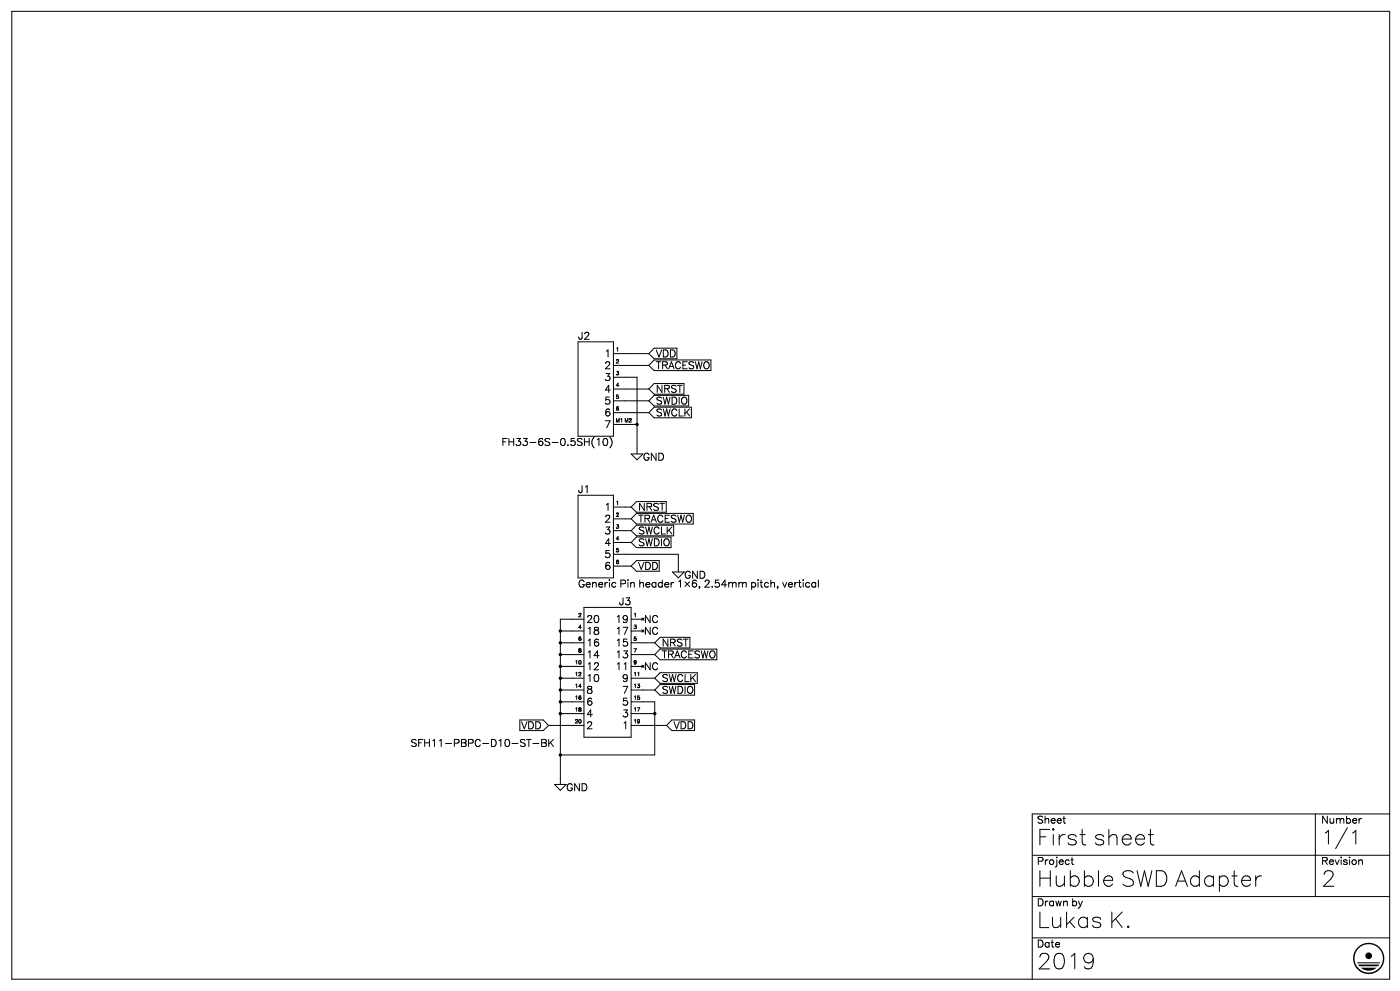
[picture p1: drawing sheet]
<svg xmlns="http://www.w3.org/2000/svg" width="297mm" height="210mm" viewBox="0 0 297 210" stroke-linecap="round" stroke-linejoin="round" font-family="sans-serif">
<g fill="none" stroke="#000" stroke-width=".21">
<path d="M2.5 2.4h292v205h-292zM122.5 72.4h7.5v20h-7.5zM130 77.4h7.5M130 79.9h5v16.3M130 74.9h7.5M137.5 77.4l1.1 1.1h12.1M137.5 74.9l1.1 1.1h4.8M143.4 73.7h-4.8l-1.1 1.2M150.7 76.2h-12.1l-1.1 1.2M106.6 93.6h.5M107.5 92.9h-.9v1.5M107.9 93.6h1"/>
<path d="M107.9 92.9v1.5M130 84.9h7.5M130 82.4h7.5M130 87.4h7.5M130 89.9h5M133.8 96.2h2.4l-1.2 1.2zM137.5 84.9l1.1 1.1h7.3M137.5 82.4l1.1 1.1h6.3M137.5 87.4l1.1 1.1h7.9M144.9 81.2h-6.3l-1.1 1.2M145.9 83.7h-7.3l-1.1 1.2M146.5 86.2h-7.9l-1.1 1.2"/>
<path d="M122.5 104.9h7.5v17.5h-7.5zM130 114.9h3.8M130 109.9h3.8M130 107.4h3.8M130 117.4h13.7v3.8M130 112.4h3.8M130 119.9h3.8M133.8 109.9l1.1 1.1h12M133.8 114.9l1.1 1.1h7.3M133.8 112.4l1.1 1.1h7.9M133.8 119.9l1.1 1.1h4.8M133.8 107.4l1.1 1.1h6.3"/>
<path d="M139.7 118.7h-4.8l-1.1 1.2M141.2 106.2h-6.3l-1.1 1.2M142.2 113.7h-7.3l-1.1 1.2M142.8 111.2h-7.9l-1.1 1.2M146.9 108.7h-12l-1.1 1.2M118.7 138.7h5M118.7 133.7h5M118.7 136.2h5M123.7 128.7h10.1v27.5h-10.1zM123.7 131.2h-5v35M133.8 138.7h4.9M133.8 131.2h2.4"/>
<path d="M133.8 133.7h2.4M133.8 136.2h4.9M138.7 138.7l1.2 1h12M138.7 136.2l1.2 1h6.3M142.5 121.2h2.5l-1.3 1.2zM146.2 135h-6.3l-1.2 1.2M151.9 137.5h-12l-1.2 1.2M173.4 122.9v1.5M88.2 156.8l-.3-.2-.7 .2 .2 .4 .7 .3 .1 .4-.3 .2-.7-.2M88.7 157.3h.6M89.6 156.6h-.9v1.5M110.2 152.5h4.9l1.2 1.2"/>
<path d="M116.3 153.7h7.4M116.3 153.7l-1.2 1h-4.9M118.7 148.7h5M118.7 151.2h5M118.7 141.2h5M118.7 143.7h5M118.7 146.2h5M133.8 148.7h4.9v11.2h-20M133.8 151.2h4.9M133.8 141.2h2.4M133.8 153.7h7.5M133.8 143.7h4.9"/>
<path d="M133.8 146.2h4.9M138.7 143.7l1.2 1h7.9M138.7 146.2l1.2 1h7.3M141.3 153.7l1.1 1h4.8M147.2 152.5h-4.8l-1.1 1.2M147.2 145h-7.3l-1.2 1.2M147.8 142.5h-7.9l-1.2 1.2M117.5 166.2h2.5l-1.3 1.2zM278.7 172.4v17.5M286.9 176.3l.4-.4v2.9M294.5 172.4h-75.7v35M218.8 189.9h75.7"/>
<path d="M218.8 181.2h75.7M218.8 198.7h75.7"/>
</g>
<g fill="#000">
<path d="M287.7 200.7a3.3 3.3 0 0 1 2.4-1v.3a3 3 0 0 0-2.8 4.3 3 3 0 0 0 5.1 .5 3 3 0 0 0-1.7-4.8h-.6v-.3a3.3 3.3 0 0 1 3.2 4.2 3.3 3.3 0 0 1-4.9 2 3.3 3.3 0 0 1-.7-5.2zM288.4 205h3.3a2.59 2.59 0 0 1-3.3 0zM287.8 204.3h4.5l-.3 .4h-3.9zM287.6 203.8h4.9l-.1 .2h-4.7z"/>
<circle cx="290.1" cy="202.4" r=".71"/>
</g>
<path d="M135 89.9h.1M118.7 133.7h.1M118.7 136.2h.1M118.7 138.7h.1M118.7 141.2h.1M118.7 143.7h.1M118.7 146.2h.1M118.7 148.7h.1M118.7 151.2h.1M118.7 159.9h.1M138.7 151.2h.1" fill="none" stroke="#000" stroke-width=".75"/>
<g font-size="5.3">
<text x="219.4" y="179.1">First sheet</text>
<text x="219.4" y="187.9">Hubble SWD Adapter</text>
<text x="279.8" y="187.9">2</text>
<text x="219.4" y="196.7">Lukas K.</text>
<text x="219.4" y="205.6">2019</text>
</g>
<text font-size="4.6" x="279.8" y="178.9">1/1</text>
<g font-size="2.4">
<text x="122.4" y="72">J2</text>
<text x="128.1" y="75.9">1</text>
<text x="139" y="75.9">VDD</text>
<text x="128.1" y="78.4">2</text>
<text x="128.1" y="83.3">4</text>
<text x="128.1" y="80.8">3</text>
<text x="139" y="78.4">TRACESWO</text>
<text x="139" y="83.3">NRST</text>
<text x="128.1" y="85.8">5</text>
<text x="128.1" y="88.2">6</text>
<text x="139" y="85.8">SWDIO</text>
<text x="139" y="88.2">SWCLK</text>
<text x="108.7" y="94.6">FH33-6S-0.5SH(10)</text>
<text x="128.1" y="90.7">7</text>
<text x="136.2" y="97.8">GND</text>
<text x="122.4" y="104.5">J1</text>
<text x="128.1" y="110.8">2</text>
<text x="128.1" y="108.3">1</text>
<text x="128.1" y="113.3">3</text>
<text x="135.1" y="110.8">TRACESWO</text>
<text x="135.1" y="113.3">SWCLK</text>
<text x="135.1" y="108.3">NRST</text>
<text x="128.1" y="115.8">4</text>
<text x="128.1" y="118.2">5</text>
<text x="135.1" y="115.8">SWDIO</text>
<text x="122.4" y="124.6">Generic Pin header 1×6, 2.54mm pitch, vertical</text>
<text x="128.1" y="120.7">6</text>
<text x="135.1" y="120.7">VDD</text>
<text x="145" y="122.8">GND</text>
<text x="124.2" y="132">20</text>
<text x="130.5" y="132">19</text>
<text x="130.9" y="128.5">J3</text>
<text x="136.2" y="132">NC</text>
<text x="124.2" y="134.5">18</text>
<text x="124.2" y="136.9">16</text>
<text x="130.5" y="136.9">15</text>
<text x="130.5" y="134.5">17</text>
<text x="136.2" y="134.5">NC</text>
<text x="140.1" y="136.9">NRST</text>
<text x="124.2" y="139.7">14</text>
<text x="124.2" y="142.2">12</text>
<text x="130.5" y="142.2">11</text>
<text x="130.5" y="139.7">13</text>
<text x="136.2" y="142.2">NC</text>
<text x="140.1" y="139.7">TRACESWO</text>
<text x="124.2" y="149.6">6</text>
<text x="124.2" y="144.7">10</text>
<text x="124.2" y="147.2">8</text>
<text x="131.6" y="149.6">5</text>
<text x="131.6" y="147.2">7</text>
<text x="131.6" y="144.7">9</text>
<text x="140.1" y="144.7">SWCLK</text>
<text x="140.1" y="147.2">SWDIO</text>
<text x="109.4" y="154.6">VDD</text>
<text x="124.2" y="154.6">2</text>
<text x="124.2" y="152.1">4</text>
<text x="131.6" y="152.1">3</text>
<text x="131.6" y="154.6">1</text>
<text x="142.5" y="154.6">VDD</text>
<text x="89.6" y="158.4">SFH11-PBPC-D10-ST-BK</text>
<text x="119.9" y="167.6">GND</text>
<text x="219.4" y="174.7">Sheet</text>
<text x="279.8" y="174.7">Number</text>
<text x="219.4" y="183.5">Project</text>
<text x="279.8" y="183.5">Revision</text>
<text x="219.4" y="192">Drawn by</text>
<text x="219.4" y="200.8">Date</text>
</g>
<g font-size="1.2">
<text x="130.2" y="76.9">2</text>
<text x="130.2" y="74.5">1</text>
<text x="130.2" y="82.2">4</text>
<text x="130.2" y="79.7">3</text>
<text x="130.2" y="84.7">5</text>
<text x="130.2" y="87.2">6</text>
<text x="130.2" y="89.6">M1 M2</text>
<text x="130.2" y="106.9">1</text>
<text x="130.2" y="109.7">2</text>
<text x="130.2" y="112.2">3</text>
<text x="130.2" y="114.7">4</text>
<text x="130.2" y="117.1">5</text>
<text x="130.2" y="119.6">6</text>
<text x="122.4" y="130.9">2</text>
<text x="134.1" y="130.9">1</text>
<text x="122.4" y="133.4">4</text>
<text x="122.4" y="135.8">6</text>
<text x="134.1" y="135.8">5</text>
<text x="134.1" y="133.4">3</text>
<text x="121.7" y="143.3">12</text>
<text x="121.7" y="140.8">10</text>
<text x="122.4" y="138.3">8</text>
<text x="134.1" y="140.8">9</text>
<text x="134.1" y="143.3">11</text>
<text x="134.1" y="138.3">7</text>
<text x="121.7" y="148.2">16</text>
<text x="121.7" y="145.7">14</text>
<text x="134.1" y="148.2">15</text>
<text x="134.1" y="145.7">13</text>
<text x="121.7" y="153.5">20</text>
<text x="121.7" y="150.7">18</text>
<text x="134.1" y="150.7">17</text>
<text x="134.1" y="153.5">19</text>
</g>
</svg>
